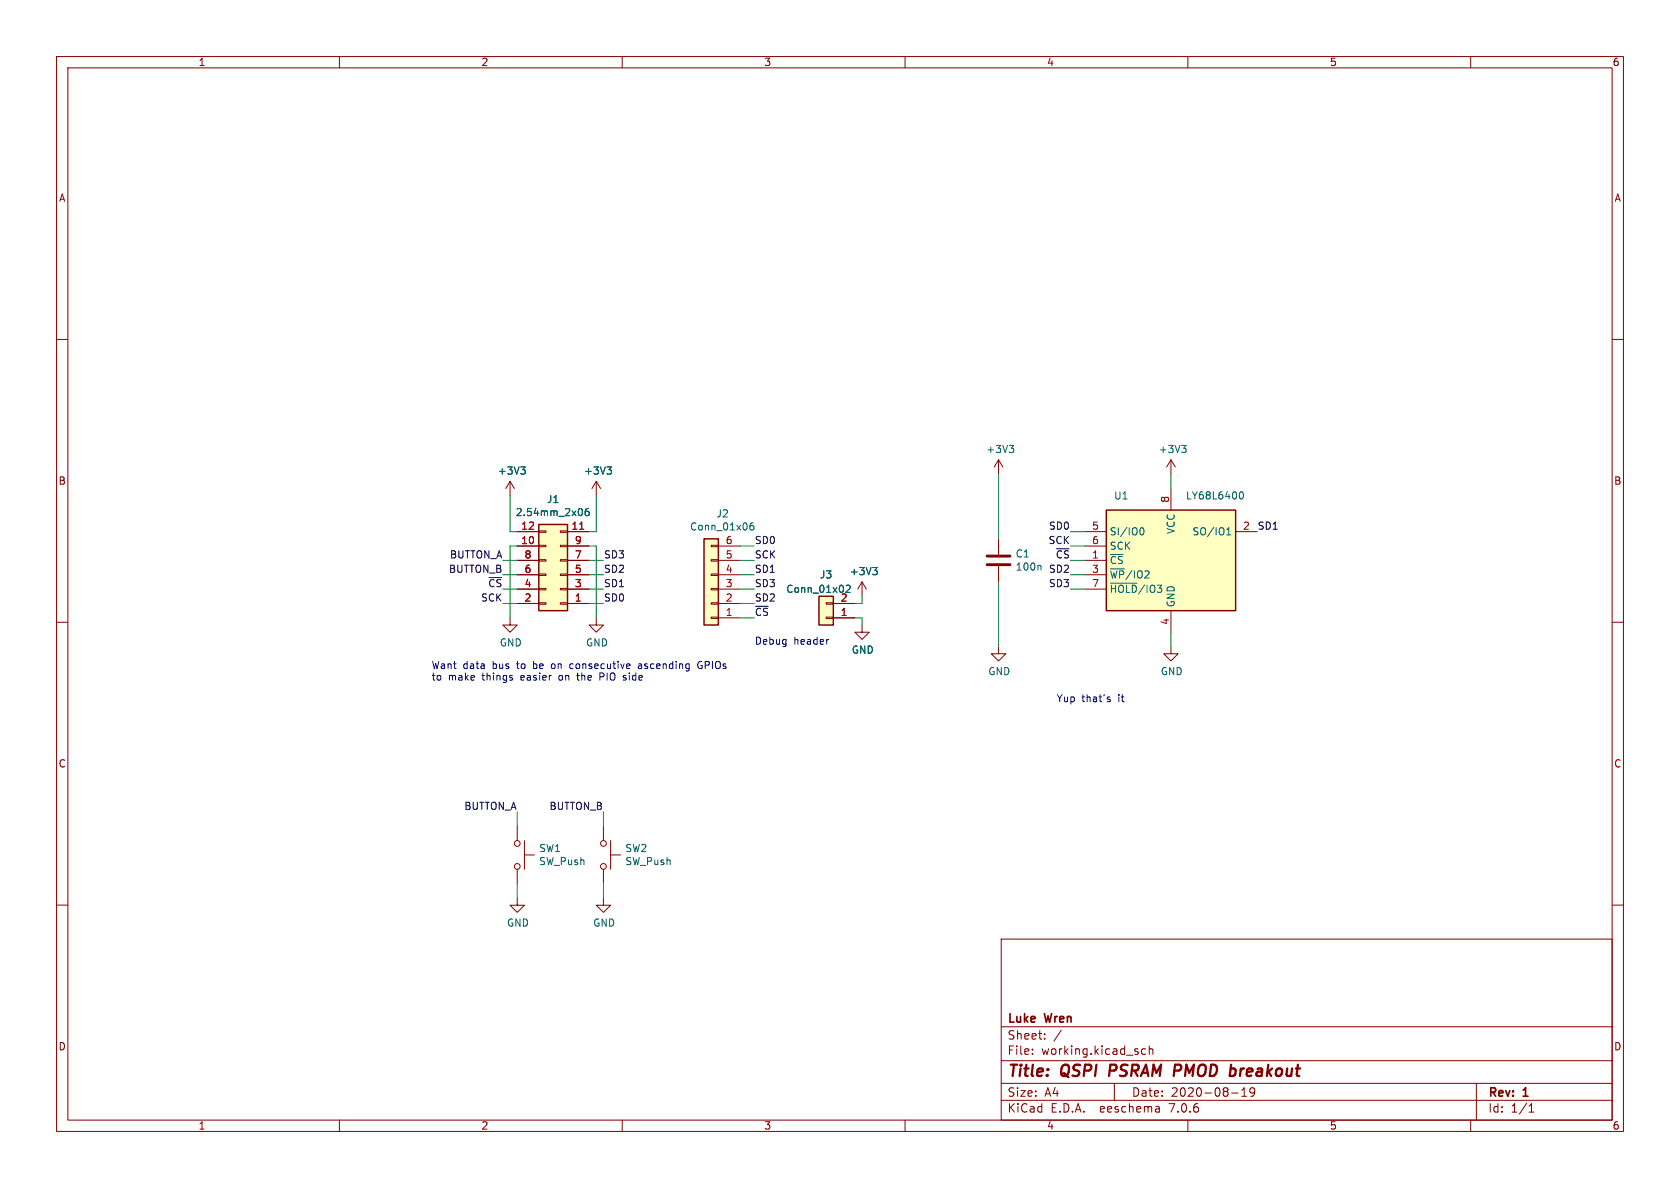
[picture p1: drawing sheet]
(kicad_sch (version 20230121) (generator eeschema)

 (paper "A4")

 (title_block
  (title "QSPI PSRAM PMOD breakout")
  (date "2020-08-19")
  (rev "1")
  (company "Luke Wren"))

 (lib_symbols
  (symbol "Connector_Generic:Conn_01x02" (pin_names (offset 1.016) hide) (in_bom yes) (on_board yes)
   (property "Reference" "J" (at 0 2.54 0) (effects (font (size 1.27 1.27))))
   (property "Value" "Conn_01x02" (at 0 -5.08 0) (effects (font (size 1.27 1.27))))
   (property "Footprint" "" (at 0 0 0) (effects (font (size 1.27 1.27)) hide))
   (property "Datasheet" "~" (at 0 0 0) (effects (font (size 1.27 1.27)) hide))
   (symbol "Conn_01x02_1_1"
    (rectangle (start -1.27 -2.413) (end 0 -2.667) (stroke (width 0.1524) (type default)) (fill (type none)))
    (rectangle (start -1.27 0.127) (end 0 -0.127) (stroke (width 0.1524) (type default)) (fill (type none)))
    (rectangle (start -1.27 1.27) (end 1.27 -3.81) (stroke (width 0.254) (type default)) (fill (type background)))
    (pin passive line (at -5.08 0 0) (length 3.81) (name "Pin_1" (effects (font (size 1.27 1.27)))) (number "1" (effects (font (size 1.27 1.27)))))
    (pin passive line (at -5.08 -2.54 0) (length 3.81) (name "Pin_2" (effects (font (size 1.27 1.27)))) (number "2" (effects (font (size 1.27 1.27)))))))
  (symbol "Connector_Generic:Conn_01x06" (pin_names (offset 1.016) hide) (in_bom yes) (on_board yes)
   (property "Reference" "J" (at 0 7.62 0) (effects (font (size 1.27 1.27))))
   (property "Value" "Conn_01x06" (at 0 -10.16 0) (effects (font (size 1.27 1.27))))
   (property "Footprint" "" (at 0 0 0) (effects (font (size 1.27 1.27)) hide))
   (property "Datasheet" "~" (at 0 0 0) (effects (font (size 1.27 1.27)) hide))
   (symbol "Conn_01x06_1_1"
    (rectangle (start -1.27 -7.493) (end 0 -7.747) (stroke (width 0.1524) (type default)) (fill (type none)))
    (rectangle (start -1.27 -4.953) (end 0 -5.207) (stroke (width 0.1524) (type default)) (fill (type none)))
    (rectangle (start -1.27 -2.413) (end 0 -2.667) (stroke (width 0.1524) (type default)) (fill (type none)))
    (rectangle (start -1.27 0.127) (end 0 -0.127) (stroke (width 0.1524) (type default)) (fill (type none)))
    (rectangle (start -1.27 2.667) (end 0 2.413) (stroke (width 0.1524) (type default)) (fill (type none)))
    (rectangle (start -1.27 5.207) (end 0 4.953) (stroke (width 0.1524) (type default)) (fill (type none)))
    (rectangle (start -1.27 6.35) (end 1.27 -8.89) (stroke (width 0.254) (type default)) (fill (type background)))
    (pin passive line (at -5.08 5.08 0) (length 3.81) (name "Pin_1" (effects (font (size 1.27 1.27)))) (number "1" (effects (font (size 1.27 1.27)))))
    (pin passive line (at -5.08 2.54 0) (length 3.81) (name "Pin_2" (effects (font (size 1.27 1.27)))) (number "2" (effects (font (size 1.27 1.27)))))
    (pin passive line (at -5.08 0 0) (length 3.81) (name "Pin_3" (effects (font (size 1.27 1.27)))) (number "3" (effects (font (size 1.27 1.27)))))
    (pin passive line (at -5.08 -2.54 0) (length 3.81) (name "Pin_4" (effects (font (size 1.27 1.27)))) (number "4" (effects (font (size 1.27 1.27)))))
    (pin passive line (at -5.08 -5.08 0) (length 3.81) (name "Pin_5" (effects (font (size 1.27 1.27)))) (number "5" (effects (font (size 1.27 1.27)))))
    (pin passive line (at -5.08 -7.62 0) (length 3.81) (name "Pin_6" (effects (font (size 1.27 1.27)))) (number "6" (effects (font (size 1.27 1.27)))))))
  (symbol "Connector_Generic:Conn_02x06_Odd_Even" (pin_names (offset 1.016) hide) (in_bom yes) (on_board yes)
   (property "Reference" "J" (at 1.27 7.62 0) (effects (font (size 1.27 1.27))))
   (property "Value" "Conn_02x06_Odd_Even" (at 1.27 -10.16 0) (effects (font (size 1.27 1.27))))
   (property "Footprint" "" (at 0 0 0) (effects (font (size 1.27 1.27)) hide))
   (property "Datasheet" "~" (at 0 0 0) (effects (font (size 1.27 1.27)) hide))
   (symbol "Conn_02x06_Odd_Even_1_1"
    (rectangle (start -1.27 -7.493) (end 0 -7.747) (stroke (width 0.1524) (type default)) (fill (type none)))
    (rectangle (start -1.27 -4.953) (end 0 -5.207) (stroke (width 0.1524) (type default)) (fill (type none)))
    (rectangle (start -1.27 -2.413) (end 0 -2.667) (stroke (width 0.1524) (type default)) (fill (type none)))
    (rectangle (start -1.27 0.127) (end 0 -0.127) (stroke (width 0.1524) (type default)) (fill (type none)))
    (rectangle (start -1.27 2.667) (end 0 2.413) (stroke (width 0.1524) (type default)) (fill (type none)))
    (rectangle (start -1.27 5.207) (end 0 4.953) (stroke (width 0.1524) (type default)) (fill (type none)))
    (rectangle (start -1.27 6.35) (end 3.81 -8.89) (stroke (width 0.254) (type default)) (fill (type background)))
    (rectangle (start 3.81 -7.493) (end 2.54 -7.747) (stroke (width 0.1524) (type default)) (fill (type none)))
    (rectangle (start 3.81 -4.953) (end 2.54 -5.207) (stroke (width 0.1524) (type default)) (fill (type none)))
    (rectangle (start 3.81 -2.413) (end 2.54 -2.667) (stroke (width 0.1524) (type default)) (fill (type none)))
    (rectangle (start 3.81 0.127) (end 2.54 -0.127) (stroke (width 0.1524) (type default)) (fill (type none)))
    (rectangle (start 3.81 2.667) (end 2.54 2.413) (stroke (width 0.1524) (type default)) (fill (type none)))
    (rectangle (start 3.81 5.207) (end 2.54 4.953) (stroke (width 0.1524) (type default)) (fill (type none)))
    (pin passive line (at -5.08 5.08 0) (length 3.81) (name "Pin_1" (effects (font (size 1.27 1.27)))) (number "1" (effects (font (size 1.27 1.27)))))
    (pin passive line (at 7.62 -5.08 180) (length 3.81) (name "Pin_10" (effects (font (size 1.27 1.27)))) (number "10" (effects (font (size 1.27 1.27)))))
    (pin passive line (at -5.08 -7.62 0) (length 3.81) (name "Pin_11" (effects (font (size 1.27 1.27)))) (number "11" (effects (font (size 1.27 1.27)))))
    (pin passive line (at 7.62 -7.62 180) (length 3.81) (name "Pin_12" (effects (font (size 1.27 1.27)))) (number "12" (effects (font (size 1.27 1.27)))))
    (pin passive line (at 7.62 5.08 180) (length 3.81) (name "Pin_2" (effects (font (size 1.27 1.27)))) (number "2" (effects (font (size 1.27 1.27)))))
    (pin passive line (at -5.08 2.54 0) (length 3.81) (name "Pin_3" (effects (font (size 1.27 1.27)))) (number "3" (effects (font (size 1.27 1.27)))))
    (pin passive line (at 7.62 2.54 180) (length 3.81) (name "Pin_4" (effects (font (size 1.27 1.27)))) (number "4" (effects (font (size 1.27 1.27)))))
    (pin passive line (at -5.08 0 0) (length 3.81) (name "Pin_5" (effects (font (size 1.27 1.27)))) (number "5" (effects (font (size 1.27 1.27)))))
    (pin passive line (at 7.62 0 180) (length 3.81) (name "Pin_6" (effects (font (size 1.27 1.27)))) (number "6" (effects (font (size 1.27 1.27)))))
    (pin passive line (at -5.08 -2.54 0) (length 3.81) (name "Pin_7" (effects (font (size 1.27 1.27)))) (number "7" (effects (font (size 1.27 1.27)))))
    (pin passive line (at 7.62 -2.54 180) (length 3.81) (name "Pin_8" (effects (font (size 1.27 1.27)))) (number "8" (effects (font (size 1.27 1.27)))))
    (pin passive line (at -5.08 -5.08 0) (length 3.81) (name "Pin_9" (effects (font (size 1.27 1.27)))) (number "9" (effects (font (size 1.27 1.27)))))))
  (symbol "Device:C" (pin_numbers hide) (pin_names (offset 0.254)) (in_bom yes) (on_board yes)
   (property "Reference" "C" (at 0.635 2.54 0) (effects (font (size 1.27 1.27)) (justify left)))
   (property "Value" "C" (at 0.635 -2.54 0) (effects (font (size 1.27 1.27)) (justify left)))
   (property "Footprint" "" (at 0.9652 -3.81 0) (effects (font (size 1.27 1.27)) hide))
   (property "Datasheet" "~" (at 0 0 0) (effects (font (size 1.27 1.27)) hide))
   (symbol "C_0_1"
    (polyline (pts (xy -2.032 -0.762) (xy 2.032 -0.762)) (stroke (width 0.508) (type default)) (fill (type none)))
    (polyline (pts (xy -2.032 0.762) (xy 2.032 0.762)) (stroke (width 0.508) (type default)) (fill (type none))))
   (symbol "C_1_1"
    (pin passive line (at 0 3.81 270) (length 2.794) (name "~" (effects (font (size 1.27 1.27)))) (number "1" (effects (font (size 1.27 1.27)))))
    (pin passive line (at 0 -3.81 90) (length 2.794) (name "~" (effects (font (size 1.27 1.27)))) (number "2" (effects (font (size 1.27 1.27)))))))
  (symbol "Switch:SW_Push" (pin_numbers hide) (pin_names (offset 1.016) hide) (in_bom yes) (on_board yes)
   (property "Reference" "SW" (at 1.27 2.54 0) (effects (font (size 1.27 1.27)) (justify left)))
   (property "Value" "SW_Push" (at 0 -1.524 0) (effects (font (size 1.27 1.27))))
   (property "Footprint" "" (at 0 5.08 0) (effects (font (size 1.27 1.27)) hide))
   (property "Datasheet" "~" (at 0 5.08 0) (effects (font (size 1.27 1.27)) hide))
   (symbol "SW_Push_0_1"
    (circle (center -2.032 0) (radius 0.508) (stroke (width 0) (type default)) (fill (type none)))
    (polyline (pts (xy 0 1.27) (xy 0 3.048)) (stroke (width 0) (type default)) (fill (type none)))
    (polyline (pts (xy 2.54 1.27) (xy -2.54 1.27)) (stroke (width 0) (type default)) (fill (type none)))
    (circle (center 2.032 0) (radius 0.508) (stroke (width 0) (type default)) (fill (type none)))
    (pin passive line (at -5.08 0 0) (length 2.54) (name "1" (effects (font (size 1.27 1.27)))) (number "1" (effects (font (size 1.27 1.27)))))
    (pin passive line (at 5.08 0 180) (length 2.54) (name "2" (effects (font (size 1.27 1.27)))) (number "2" (effects (font (size 1.27 1.27)))))))
  (symbol "pmod_qspi_psram-rescue:AT25SF081-XMHF-X-Memory_Flash" (in_bom yes) (on_board yes)
   (property "Reference" "U" (at 2.54 12.7 0) (effects (font (size 1.27 1.27))))
   (property "Value" "Memory_Flash_AT25SF081-XMHF-X" (at 10.16 10.16 0) (effects (font (size 1.27 1.27))))
   (property "Footprint" "Package_SO:TSSOP-8_4.4x3mm_P0.65mm" (at 0 -15.24 0) (effects (font (size 1.27 1.27)) hide))
   (property "Datasheet" "" (at 0 0 0) (effects (font (size 1.27 1.27)) hide))
   (symbol "AT25SF081-XMHF-X-Memory_Flash_1_1"
    (rectangle (start -11.43 8.89) (end 11.43 -8.89) (stroke (width 0.254) (type solid)) (fill (type background)))
    (pin input line (at -15.24 0 0) (length 3.81) (name "~{CS}" (effects (font (size 1.27 1.27)))) (number "1" (effects (font (size 1.27 1.27)))))
    (pin bidirectional line (at 15.24 5.08 180) (length 3.81) (name "SO/IO1" (effects (font (size 1.27 1.27)))) (number "2" (effects (font (size 1.27 1.27)))))
    (pin bidirectional line (at -15.24 -2.54 0) (length 3.81) (name "~{WP}/IO2" (effects (font (size 1.27 1.27)))) (number "3" (effects (font (size 1.27 1.27)))))
    (pin power_in line (at 0 -12.7 90) (length 3.81) (name "GND" (effects (font (size 1.27 1.27)))) (number "4" (effects (font (size 1.27 1.27)))))
    (pin bidirectional line (at -15.24 5.08 0) (length 3.81) (name "SI/IO0" (effects (font (size 1.27 1.27)))) (number "5" (effects (font (size 1.27 1.27)))))
    (pin input line (at -15.24 2.54 0) (length 3.81) (name "SCK" (effects (font (size 1.27 1.27)))) (number "6" (effects (font (size 1.27 1.27)))))
    (pin bidirectional line (at -15.24 -5.08 0) (length 3.81) (name "~{HOLD}/IO3" (effects (font (size 1.27 1.27)))) (number "7" (effects (font (size 1.27 1.27)))))
    (pin power_in line (at 0 12.7 270) (length 3.81) (name "VCC" (effects (font (size 1.27 1.27)))) (number "8" (effects (font (size 1.27 1.27)))))))
  (symbol "power:+3V3" (power) (pin_names (offset 0)) (in_bom yes) (on_board yes)
   (property "Reference" "#PWR" (at 0 -3.81 0) (effects (font (size 1.27 1.27)) hide))
   (property "Value" "+3V3" (at 0 3.556 0) (effects (font (size 1.27 1.27))))
   (property "Footprint" "" (at 0 0 0) (effects (font (size 1.27 1.27)) hide))
   (property "Datasheet" "" (at 0 0 0) (effects (font (size 1.27 1.27)) hide))
   (symbol "+3V3_0_1"
    (polyline (pts (xy -0.762 1.27) (xy 0 2.54)) (stroke (width 0) (type default)) (fill (type none)))
    (polyline (pts (xy 0 0) (xy 0 2.54)) (stroke (width 0) (type default)) (fill (type none)))
    (polyline (pts (xy 0 2.54) (xy 0.762 1.27)) (stroke (width 0) (type default)) (fill (type none))))
   (symbol "+3V3_1_1"
    (pin power_in line (at 0 0 90) (length 0) hide (name "+3V3" (effects (font (size 1.27 1.27)))) (number "1" (effects (font (size 1.27 1.27)))))))
  (symbol "power:GND" (power) (pin_names (offset 0)) (in_bom yes) (on_board yes)
   (property "Reference" "#PWR" (at 0 -6.35 0) (effects (font (size 1.27 1.27)) hide))
   (property "Value" "GND" (at 0 -3.81 0) (effects (font (size 1.27 1.27))))
   (property "Footprint" "" (at 0 0 0) (effects (font (size 1.27 1.27)) hide))
   (property "Datasheet" "" (at 0 0 0) (effects (font (size 1.27 1.27)) hide))
   (symbol "GND_0_1"
    (polyline (pts (xy 0 0) (xy 0 -1.27) (xy 1.27 -1.27) (xy 0 -2.54) (xy -1.27 -1.27) (xy 0 -1.27)) (stroke (width 0) (type default)) (fill (type none))))
   (symbol "GND_1_1"
    (pin power_in line (at 0 0 270) (length 0) hide (name "GND" (effects (font (size 1.27 1.27)))) (number "1" (effects (font (size 1.27 1.27))))))))


 (wire (pts (xy 191.77 104.14) (xy 189.23 104.14)) (stroke (width 0) (type default)))
 (wire (pts (xy 207.01 83.82) (xy 207.01 86.36)) (stroke (width 0) (type default)))
 (wire (pts (xy 176.53 95.25) (xy 176.53 83.82)) (stroke (width 0) (type default)))
 (wire (pts (xy 151.13 109.22) (xy 152.4 109.22)) (stroke (width 0) (type default)))
 (wire (pts (xy 104.14 93.98) (xy 105.41 93.98)) (stroke (width 0) (type default)))
 (wire (pts (xy 130.81 109.22) (xy 133.35 109.22)) (stroke (width 0) (type default)))
 (wire (pts (xy 91.44 99.06) (xy 88.9 99.06)) (stroke (width 0) (type default)))
 (wire (pts (xy 91.44 106.68) (xy 88.9 106.68)) (stroke (width 0) (type default)))
 (wire (pts (xy 152.4 109.22) (xy 152.4 110.49)) (stroke (width 0) (type default)))
 (wire (pts (xy 152.4 106.68) (xy 152.4 105.41)) (stroke (width 0) (type default)))
 (wire (pts (xy 207.01 111.76) (xy 207.01 114.3)) (stroke (width 0) (type default)))
 (wire (pts (xy 91.44 146.05) (xy 91.44 143.51)) (stroke (width 0) (type default)))
 (wire (pts (xy 91.44 96.52) (xy 90.17 96.52)) (stroke (width 0) (type default)))
 (wire (pts (xy 104.14 101.6) (xy 106.68 101.6)) (stroke (width 0) (type default)))
 (wire (pts (xy 130.81 99.06) (xy 133.35 99.06)) (stroke (width 0) (type default)))
 (wire (pts (xy 176.53 102.87) (xy 176.53 114.3)) (stroke (width 0) (type default)))
 (wire (pts (xy 191.77 96.52) (xy 189.23 96.52)) (stroke (width 0) (type default)))
 (wire (pts (xy 91.44 104.14) (xy 88.9 104.14)) (stroke (width 0) (type default)))
 (wire (pts (xy 130.81 104.14) (xy 133.35 104.14)) (stroke (width 0) (type default)))
 (wire (pts (xy 91.44 156.21) (xy 91.44 158.75)) (stroke (width 0) (type default)))
 (wire (pts (xy 130.81 106.68) (xy 133.35 106.68)) (stroke (width 0) (type default)))
 (wire (pts (xy 105.41 96.52) (xy 105.41 109.22)) (stroke (width 0) (type default)))
 (wire (pts (xy 90.17 87.63) (xy 90.17 93.98)) (stroke (width 0) (type default)))
 (wire (pts (xy 104.14 99.06) (xy 106.68 99.06)) (stroke (width 0) (type default)))
 (wire (pts (xy 104.14 96.52) (xy 105.41 96.52)) (stroke (width 0) (type default)))
 (wire (pts (xy 106.68 156.21) (xy 106.68 158.75)) (stroke (width 0) (type default)))
 (wire (pts (xy 106.68 146.05) (xy 106.68 143.51)) (stroke (width 0) (type default)))
 (wire (pts (xy 105.41 93.98) (xy 105.41 87.63)) (stroke (width 0) (type default)))
 (wire (pts (xy 104.14 104.14) (xy 106.68 104.14)) (stroke (width 0) (type default)))
 (wire (pts (xy 90.17 96.52) (xy 90.17 109.22)) (stroke (width 0) (type default)))
 (wire (pts (xy 191.77 101.6) (xy 189.23 101.6)) (stroke (width 0) (type default)))
 (wire (pts (xy 191.77 99.06) (xy 189.23 99.06)) (stroke (width 0) (type default)))
 (wire (pts (xy 191.77 93.98) (xy 189.23 93.98)) (stroke (width 0) (type default)))
 (wire (pts (xy 90.17 93.98) (xy 91.44 93.98)) (stroke (width 0) (type default)))
 (wire (pts (xy 130.81 96.52) (xy 133.35 96.52)) (stroke (width 0) (type default)))
 (wire (pts (xy 130.81 101.6) (xy 133.35 101.6)) (stroke (width 0) (type default)))
 (wire (pts (xy 104.14 106.68) (xy 106.68 106.68)) (stroke (width 0) (type default)))
 (wire (pts (xy 91.44 101.6) (xy 88.9 101.6)) (stroke (width 0) (type default)))
 (wire (pts (xy 151.13 106.68) (xy 152.4 106.68)) (stroke (width 0) (type default)))

 (text "Debug header\n" (at 133.35 114.3 0) (effects (font (size 1.27 1.27)) (justify left bottom)))
 (text "Yup that's it\n" (at 186.69 124.46 0) (effects (font (size 1.27 1.27)) (justify left bottom)))
 (text "Want data bus to be on consecutive ascending GPIOs\nto make things easier on the PIO side" (at 76.2 120.65 0) (effects (font (size 1.27 1.27)) (justify left bottom)))

 (label "SD1" (at 106.68 104.14 0) (effects (font (size 1.27 1.27)) (justify left bottom)))
 (label "SD1" (at 222.25 93.98 0) (effects (font (size 1.27 1.27)) (justify left bottom)))
 (label "BUTTON_B" (at 88.9 101.6 180) (effects (font (size 1.27 1.27)) (justify right bottom)))
 (label "SD0" (at 189.23 93.98 180) (effects (font (size 1.27 1.27)) (justify right bottom)))
 (label "SCK" (at 133.35 99.06 0) (effects (font (size 1.27 1.27)) (justify left bottom)))
 (label "BUTTON_A" (at 91.44 143.51 180) (effects (font (size 1.27 1.27)) (justify right bottom)))
 (label "BUTTON_B" (at 106.68 143.51 180) (effects (font (size 1.27 1.27)) (justify right bottom)))
 (label "SD1" (at 133.35 101.6 0) (effects (font (size 1.27 1.27)) (justify left bottom)))
 (label "~{CS}" (at 133.35 109.22 0) (effects (font (size 1.27 1.27)) (justify left bottom)))
 (label "~{CS}" (at 189.23 99.06 180) (effects (font (size 1.27 1.27)) (justify right bottom)))
 (label "SD0" (at 133.35 96.52 0) (effects (font (size 1.27 1.27)) (justify left bottom)))
 (label "SD3" (at 106.68 99.06 0) (effects (font (size 1.27 1.27)) (justify left bottom)))
 (label "SD2" (at 133.35 106.68 0) (effects (font (size 1.27 1.27)) (justify left bottom)))
 (label "SD2" (at 106.68 101.6 0) (effects (font (size 1.27 1.27)) (justify left bottom)))
 (label "SCK" (at 189.23 96.52 180) (effects (font (size 1.27 1.27)) (justify right bottom)))
 (label "BUTTON_A" (at 88.9 99.06 180) (effects (font (size 1.27 1.27)) (justify right bottom)))
 (label "SD0" (at 106.68 106.68 0) (effects (font (size 1.27 1.27)) (justify left bottom)))
 (label "SCK" (at 88.9 106.68 180) (effects (font (size 1.27 1.27)) (justify right bottom)))
 (label "SD3" (at 189.23 104.14 180) (effects (font (size 1.27 1.27)) (justify right bottom)))
 (label "~{CS}" (at 88.9 104.14 180) (effects (font (size 1.27 1.27)) (justify right bottom)))
 (label "SD3" (at 133.35 104.14 0) (effects (font (size 1.27 1.27)) (justify left bottom)))
 (label "SD2" (at 189.23 101.6 180) (effects (font (size 1.27 1.27)) (justify right bottom)))

 (symbol (lib_id "Connector_Generic:Conn_02x06_Odd_Even") (at 99.06 101.6 180) (unit 1) (in_bom yes) (on_board yes) (dnp no)
  (property "Reference" "J1" (at 97.79 88.265 0) (effects (font (size 1.27 1.27))))
  (property "Value" "2.54mm_2x06" (at 97.79 90.5764 0) (effects (font (size 1.27 1.27))))
  (property "Footprint" "Connector_PinSocket_2.54mm:PinSocket_2x06_P2.54mm_Horizontal" (at 99.06 101.6 0) (effects (font (size 1.27 1.27)) hide))
  (property "Datasheet" "~" (at 99.06 101.6 0) (effects (font (size 1.27 1.27)) hide)) (pin "1") (pin "10") (pin "11") (pin "12") (pin "2") (pin "3") (pin "4") (pin "5") (pin "6") (pin "7") (pin "8") (pin "9"))

 (symbol (lib_id "power:GND") (at 90.17 109.22 0) (unit 1) (in_bom yes) (on_board yes) (dnp no)
  (property "Reference" "#PWR0101" (at 90.17 115.57 0) (effects (font (size 1.27 1.27)) hide))
  (property "Value" "GND" (at 90.297 113.6142 0) (effects (font (size 1.27 1.27))))
  (property "Footprint" "" (at 90.17 109.22 0) (effects (font (size 1.27 1.27)) hide))
  (property "Datasheet" "" (at 90.17 109.22 0) (effects (font (size 1.27 1.27)) hide)) (pin "1"))

 (symbol (lib_id "power:GND") (at 105.41 109.22 0) (unit 1) (in_bom yes) (on_board yes) (dnp no)
  (property "Reference" "#PWR0102" (at 105.41 115.57 0) (effects (font (size 1.27 1.27)) hide))
  (property "Value" "GND" (at 105.537 113.6142 0) (effects (font (size 1.27 1.27))))
  (property "Footprint" "" (at 105.41 109.22 0) (effects (font (size 1.27 1.27)) hide))
  (property "Datasheet" "" (at 105.41 109.22 0) (effects (font (size 1.27 1.27)) hide)) (pin "1"))

 (symbol (lib_id "power:+3V3") (at 105.41 87.63 0) (unit 1) (in_bom yes) (on_board yes) (dnp no)
  (property "Reference" "#PWR0103" (at 105.41 91.44 0) (effects (font (size 1.27 1.27)) hide))
  (property "Value" "+3V3" (at 105.791 83.2358 0) (effects (font (size 1.27 1.27))))
  (property "Footprint" "" (at 105.41 87.63 0) (effects (font (size 1.27 1.27)) hide))
  (property "Datasheet" "" (at 105.41 87.63 0) (effects (font (size 1.27 1.27)) hide)) (pin "1"))

 (symbol (lib_id "power:+3V3") (at 90.17 87.63 0) (unit 1) (in_bom yes) (on_board yes) (dnp no)
  (property "Reference" "#PWR0104" (at 90.17 91.44 0) (effects (font (size 1.27 1.27)) hide))
  (property "Value" "+3V3" (at 90.551 83.2358 0) (effects (font (size 1.27 1.27))))
  (property "Footprint" "" (at 90.17 87.63 0) (effects (font (size 1.27 1.27)) hide))
  (property "Datasheet" "" (at 90.17 87.63 0) (effects (font (size 1.27 1.27)) hide)) (pin "1"))

 (symbol (lib_id "pmod_qspi_psram-rescue:AT25SF081-XMHF-X-Memory_Flash") (at 207.01 99.06 0) (unit 1) (in_bom yes) (on_board yes) (dnp no)
  (property "Reference" "U1" (at 196.85 87.63 0) (effects (font (size 1.27 1.27)) (justify left)))
  (property "Value" "LY68L6400" (at 209.55 87.63 0) (effects (font (size 1.27 1.27)) (justify left)))
  (property "Footprint" "Package_SO:SOIC-8_3.9x4.9mm_P1.27mm" (at 207.01 114.3 0) (effects (font (size 1.27 1.27)) hide))
  (property "Datasheet" "https://www.adestotech.com/wp-content/uploads/DS-AT25SF081_045.pdf" (at 207.01 99.06 0) (effects (font (size 1.27 1.27)) hide)) (pin "1") (pin "2") (pin "3") (pin "4") (pin "5") (pin "6") (pin "7") (pin "8"))

 (symbol (lib_id "power:+3V3") (at 207.01 83.82 0) (unit 1) (in_bom yes) (on_board yes) (dnp no)
  (property "Reference" "#PWR0105" (at 207.01 87.63 0) (effects (font (size 1.27 1.27)) hide))
  (property "Value" "+3V3" (at 207.391 79.4258 0) (effects (font (size 1.27 1.27))))
  (property "Footprint" "" (at 207.01 83.82 0) (effects (font (size 1.27 1.27)) hide))
  (property "Datasheet" "" (at 207.01 83.82 0) (effects (font (size 1.27 1.27)) hide)) (pin "1"))

 (symbol (lib_id "power:GND") (at 207.01 114.3 0) (unit 1) (in_bom yes) (on_board yes) (dnp no)
  (property "Reference" "#PWR0106" (at 207.01 120.65 0) (effects (font (size 1.27 1.27)) hide))
  (property "Value" "GND" (at 207.137 118.6942 0) (effects (font (size 1.27 1.27))))
  (property "Footprint" "" (at 207.01 114.3 0) (effects (font (size 1.27 1.27)) hide))
  (property "Datasheet" "" (at 207.01 114.3 0) (effects (font (size 1.27 1.27)) hide)) (pin "1"))

 (symbol (lib_id "power:+3V3") (at 176.53 83.82 0) (unit 1) (in_bom yes) (on_board yes) (dnp no)
  (property "Reference" "#PWR0107" (at 176.53 87.63 0) (effects (font (size 1.27 1.27)) hide))
  (property "Value" "+3V3" (at 176.911 79.4258 0) (effects (font (size 1.27 1.27))))
  (property "Footprint" "" (at 176.53 83.82 0) (effects (font (size 1.27 1.27)) hide))
  (property "Datasheet" "" (at 176.53 83.82 0) (effects (font (size 1.27 1.27)) hide)) (pin "1"))

 (symbol (lib_id "power:GND") (at 176.53 114.3 0) (unit 1) (in_bom yes) (on_board yes) (dnp no)
  (property "Reference" "#PWR0108" (at 176.53 120.65 0) (effects (font (size 1.27 1.27)) hide))
  (property "Value" "GND" (at 176.657 118.6942 0) (effects (font (size 1.27 1.27))))
  (property "Footprint" "" (at 176.53 114.3 0) (effects (font (size 1.27 1.27)) hide))
  (property "Datasheet" "" (at 176.53 114.3 0) (effects (font (size 1.27 1.27)) hide)) (pin "1"))

 (symbol (lib_id "Device:C") (at 176.53 99.06 0) (unit 1) (in_bom yes) (on_board yes) (dnp no)
  (property "Reference" "C1" (at 179.451 97.8916 0) (effects (font (size 1.27 1.27)) (justify left)))
  (property "Value" "100n" (at 179.451 100.203 0) (effects (font (size 1.27 1.27)) (justify left)))
  (property "Footprint" "Capacitor_SMD:C_0402_1005Metric" (at 177.4952 102.87 0) (effects (font (size 1.27 1.27)) hide))
  (property "Datasheet" "~" (at 176.53 99.06 0) (effects (font (size 1.27 1.27)) hide)) (pin "1") (pin "2"))

 (symbol (lib_id "Switch:SW_Push") (at 91.44 151.13 270) (unit 1) (in_bom yes) (on_board yes) (dnp no)
  (property "Reference" "SW1" (at 95.1992 149.9616 90) (effects (font (size 1.27 1.27)) (justify left)))
  (property "Value" "SW_Push" (at 95.1992 152.273 90) (effects (font (size 1.27 1.27)) (justify left)))
  (property "Footprint" "picodvi:SW_SPST_PTS815" (at 96.52 151.13 0) (effects (font (size 1.27 1.27)) hide))
  (property "Datasheet" "" (at 96.52 151.13 0) (effects (font (size 1.27 1.27)) hide)) (pin "1") (pin "2"))

 (symbol (lib_id "power:GND") (at 91.44 158.75 0) (unit 1) (in_bom yes) (on_board yes) (dnp no)
  (property "Reference" "#PWR0110" (at 91.44 165.1 0) (effects (font (size 1.27 1.27)) hide))
  (property "Value" "GND" (at 91.567 163.1442 0) (effects (font (size 1.27 1.27))))
  (property "Footprint" "" (at 91.44 158.75 0) (effects (font (size 1.27 1.27)) hide))
  (property "Datasheet" "" (at 91.44 158.75 0) (effects (font (size 1.27 1.27)) hide)) (pin "1"))

 (symbol (lib_id "Switch:SW_Push") (at 106.68 151.13 270) (unit 1) (in_bom yes) (on_board yes) (dnp no)
  (property "Reference" "SW2" (at 110.4392 149.9616 90) (effects (font (size 1.27 1.27)) (justify left)))
  (property "Value" "SW_Push" (at 110.4392 152.273 90) (effects (font (size 1.27 1.27)) (justify left)))
  (property "Footprint" "picodvi:SW_SPST_PTS815" (at 111.76 151.13 0) (effects (font (size 1.27 1.27)) hide))
  (property "Datasheet" "" (at 111.76 151.13 0) (effects (font (size 1.27 1.27)) hide)) (pin "1") (pin "2"))

 (symbol (lib_id "power:GND") (at 106.68 158.75 0) (unit 1) (in_bom yes) (on_board yes) (dnp no)
  (property "Reference" "#PWR0111" (at 106.68 165.1 0) (effects (font (size 1.27 1.27)) hide))
  (property "Value" "GND" (at 106.807 163.1442 0) (effects (font (size 1.27 1.27))))
  (property "Footprint" "" (at 106.68 158.75 0) (effects (font (size 1.27 1.27)) hide))
  (property "Datasheet" "" (at 106.68 158.75 0) (effects (font (size 1.27 1.27)) hide)) (pin "1"))

 (symbol (lib_id "Connector_Generic:Conn_01x06") (at 125.73 104.14 180) (unit 1) (in_bom yes) (on_board yes) (dnp no)
  (property "Reference" "J2" (at 127.762 90.805 0) (effects (font (size 1.27 1.27))))
  (property "Value" "Conn_01x06" (at 127.762 93.1164 0) (effects (font (size 1.27 1.27))))
  (property "Footprint" "Connector_PinHeader_2.54mm:PinHeader_1x06_P2.54mm_Vertical" (at 125.73 104.14 0) (effects (font (size 1.27 1.27)) hide))
  (property "Datasheet" "~" (at 125.73 104.14 0) (effects (font (size 1.27 1.27)) hide)) (pin "1") (pin "2") (pin "3") (pin "4") (pin "5") (pin "6"))

 (symbol (lib_id "Connector_Generic:Conn_01x02") (at 146.05 109.22 180) (unit 1) (in_bom yes) (on_board yes) (dnp no)
  (property "Reference" "J3" (at 146.05 101.6 0) (effects (font (size 1.27 1.27))))
  (property "Value" "Conn_01x02" (at 144.78 104.14 0) (effects (font (size 1.27 1.27))))
  (property "Footprint" "Connector_PinHeader_2.54mm:PinHeader_1x02_P2.54mm_Vertical" (at 146.05 109.22 0) (effects (font (size 1.27 1.27)) hide))
  (property "Datasheet" "~" (at 146.05 109.22 0) (effects (font (size 1.27 1.27)) hide)) (pin "1") (pin "2"))

 (symbol (lib_id "power:GND") (at 152.4 110.49 0) (unit 1) (in_bom yes) (on_board yes) (dnp no)
  (property "Reference" "#PWR0109" (at 152.4 116.84 0) (effects (font (size 1.27 1.27)) hide))
  (property "Value" "GND" (at 152.527 114.8842 0) (effects (font (size 1.27 1.27))))
  (property "Footprint" "" (at 152.4 110.49 0) (effects (font (size 1.27 1.27)) hide))
  (property "Datasheet" "" (at 152.4 110.49 0) (effects (font (size 1.27 1.27)) hide)) (pin "1"))

 (symbol (lib_id "power:+3V3") (at 152.4 105.41 0) (unit 1) (in_bom yes) (on_board yes) (dnp no)
  (property "Reference" "#PWR0112" (at 152.4 109.22 0) (effects (font (size 1.27 1.27)) hide))
  (property "Value" "+3V3" (at 152.781 101.0158 0) (effects (font (size 1.27 1.27))))
  (property "Footprint" "" (at 152.4 105.41 0) (effects (font (size 1.27 1.27)) hide))
  (property "Datasheet" "" (at 152.4 105.41 0) (effects (font (size 1.27 1.27)) hide)) (pin "1"))

 (sheet_instances (path "" (page "1"))))
